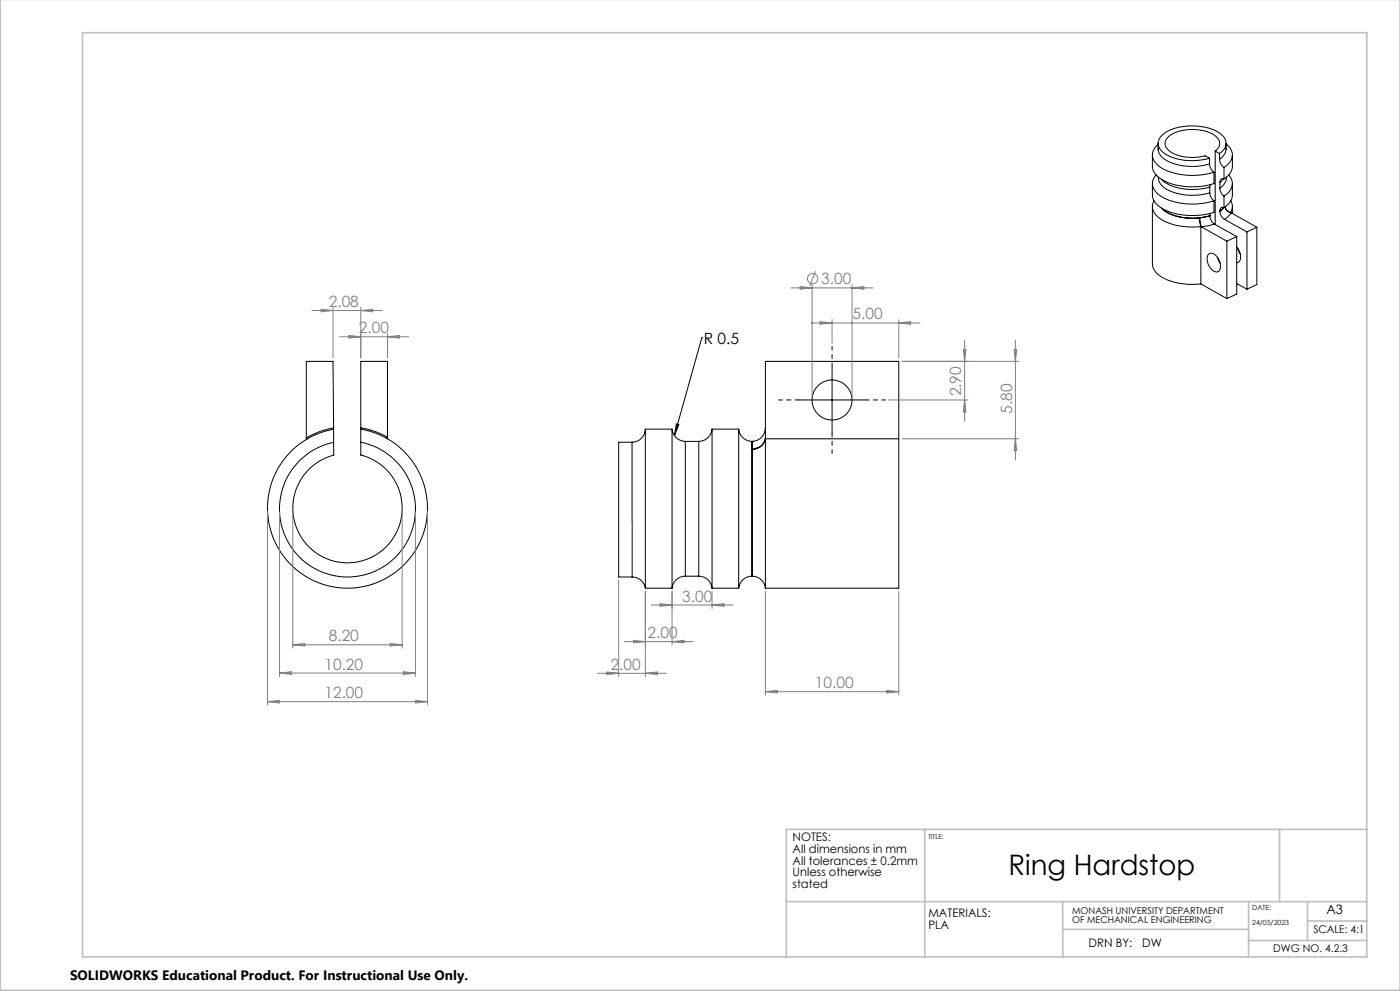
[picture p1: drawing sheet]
<svg xmlns="http://www.w3.org/2000/svg" width="420mm" height="297mm" viewBox="0 0 420 297" stroke-linecap="round" stroke-linejoin="round" font-family="sans-serif">
<g fill="none" stroke="#000" stroke-width=".3">
<path d="M345.7 46.4v3.5a6.2 6.2 0 0 0 4.7 4.8 21.9 21.9 0 0 0 13.8 .3v-3.4M345.7 55v3.5a6.1 6.1 0 0 0 4.7 4.8 21.6 21.6 0 0 0 13.8 .3v-3.4M346.8 52.5a3.7 3.7 0 0 0 .8 5.8 19.2 19.2 0 0 0 15.4 2.2l1.2-.3M347.4 43.3a3.9 3.9 0 0 0 .6 6.7 20.3 20.3 0 0 0 16.2 1.6M347.4 42.9v1.8M347.5 44.7a4 4 0 0 0 2.6 3.5 17.9 17.9 0 0 0 12.8 .9M347.5 53.1a4.2 4.2 0 0 0 3 3.9 18 18 0 0 0 12.4 .8M348.5 53.8a14.4 14.4 0 0 0 12.1 2.8l2.3-.5M362.9 49.1a3.1 3.1 0 0 0 1.3 2.5M362.9 47.4v1.7M362.9 57.8a3.3 3.3 0 0 0 1.3 2.4M362.9 56.1v1.7"/>
<path d="M363.1 55.3l-.2 .8M364.6 45.3a2.75 2.75 0 0 0 1.3-2.7 2.75 2.75 0 0 0-1.9-2.3 13.5 13.5 0 0 0-13.3 .5 2.69 2.69 0 0 0 .5 4.7 13.9 13.9 0 0 0 10.4 1.2l1.3 .7M364.6 45.3v22M364.6 45.3l1.3 .7M365.9 47.7a3.2 3.2 0 0 0 1.3 2.5M365.9 46a3.4 3.4 0 0 0 1.9-3.1 3.4 3.4 0 0 0-2-3 16.9 16.9 0 0 0-16.5 .1 3.4 3.4 0 0 0-1.8 3.1 3.4 3.4 0 0 0 2 3 17 17 0 0 0 13.4 1.3M365.9 46v1.7M366 56.4a3 3 0 0 0 1.2 2.4M366 54.6v1.8M367.1 53.6l-1.1 1M367.2 53.6a.87 .87 0 0 0-1 .1 .87 .87 0 0 0-.2 .9M367.2 50.2v3.4"/>
<path d="M367.2 58.8v3.4M367.8 44.7a3.8 3.8 0 0 1-1.9 3M367.8 43.1a3.9 3.9 0 0 1-.2 6.8l-.4 .3M367.8 42.9v1.8M367.9 53.1a3.7 3.7 0 0 1-1.9 3.3M368.6 52.5a3.8 3.8 0 0 1-1 6l-.4 .3M369.7 46.4v3.5a4.6 4.6 0 0 1-2.5 3.7M369.7 55v3.5a4.6 4.6 0 0 1-2.5 3.7M345.7 61.9v17.2a6 6 0 0 0 4.6 4.8l1.7 .6 3.4 .6h4.9M346.2 60.2a3.8 3.8 0 0 0 1.7 5.2 18.7 18.7 0 0 0 12.4 2.5M348.4 62.3a14.2 14.2 0 0 0 11.4 3M348.5 62.4a14.7 14.7 0 0 0 12.1 2.8l2.3-.5"/>
<path d="M359.8 65.3l.5 2.6M360 65.3l.4 2.7M360 65.3h-.2M360.3 67.9v17.2M360.3 67.9l.1 .1M360.4 68l7.7 4.3M362.6 76.2a2.12 2.12 0 0 1 2.9 1.4l.5 1.3a1.84 1.84 0 0 1-1.1 2.6 3.9 3.9 0 0 1-2.3-5.3zM362.9 64.7l-2.9 .6M362.9 64.7h.1M362.9 64.7a3.3 3.3 0 0 0 1.4 2.5M363.1 63.9l-.2 .8M364.3 67.2l-3.9 .8"/>
<path d="M364.3 67.2l6.7 3.7M365.2 77.1l.8 1.8M366 63.2h.1M366 63.2a3.1 3.1 0 0 0 1.3 2.6M366 63.2l1.1-1zM367.2 62.2a.87 .87 0 0 0-1 .1 .87 .87 0 0 0-.2 .9M367.3 65.8l6.8 3.7M367.5 62.1a2.24 2.24 0 0 0 1.9 1.7M367.5 62a2.24 2.24 0 0 0 1.7 1.7M368.1 72.3v17.2M369.2 63.7l.2 .1M369.2 60.2a3.2 3.2 0 0 1 0 3.5"/>
<path d="M369.4 63.8l-2.1 2M369.4 63.8l7.6 4.3M369.7 61.9v2.1M371 74a3.5 3.5 0 0 1 .5 4.6l-.5 .1M371 70.9l-2.9 1.4M371 70.9v17.2l-2.9 1.4M371.3 74.4l.8 1.7M374.1 69.5v17.2M377 68.1l-2.9 1.4M377 68.1v17.2l-2.9 1.4M360.3 85.1l7.8 4.4M371 85l3.1 1.7"/>
<path d="M210.5 101.2l-8.2 29.4M210.5 101.2h.1M239.6 119.9h20M249.6 109.9v20M100.1 128.2a24.2 24.2 0 0 0-8.2 3l.2 .4M100.1 128.2v.4M100.1 128.2l-.2-19.9h-8v23.4M108.2 132.5v3.9a16.4 16.4 0 0 1 9.6 25.2 16.4 16.4 0 0 1-27 .1 16.4 16.4 0 0 1 9.3-25.3v-3.8M108.2 132.5a20.4 20.4 0 0 1 13 31.3 20.4 20.4 0 0 1-33.9 .2 20.4 20.4 0 0 1 12.8-31.4M108.2 132.5v-3.9a24 24 0 0 1 16.2 36.8 24 24 0 0 1-40.1 .1 24 24 0 0 1 15.8-36.8v3.9M108.2 128.2a25.5 25.5 0 0 1 8 2.9l-.1 .3M108.2 128.5v-20.2h8v23.2"/>
<path d="M189.6 132.5h-4v40.4h4.1M189.6 132.5l.1 40.4M193.6 128.6v47.7M193.6 128.6a4.1 4.1 0 0 1-4 3.9M193.6 128.6h8M201.6 128.6v47.7M201.6 128.6a4.1 4.1 0 0 0 4 3.7M202.9 127l.8 .2-1.4 3.4zM205.6 132.3v40.4M205.6 132.3h4M209.6 132.3v40.4M213.6 128.6v47.7"/>
<path d="M213.6 128.6a4.1 4.1 0 0 1-4 3.7M213.6 128.6h8M221.6 128.6v47.7M221.6 128.6a4 4 0 0 0 4 3.7M225.6 132.3v2.2M225.6 132.3h.1M225.6 132.3v40.4M225.6 134.5v.2M225.6 134.7v38M229.6 131.5v44.8M229.6 131.5a4 4 0 0 1-4 3.2M229.6 131.1a3.8 3.8 0 0 1-4 3.4"/>
<path d="M229.6 128.2a4.1 4.1 0 0 1-4 4.1M229.6 131.5v-23.2h40v23.2M229.6 131.5h40M269.6 131.5v44.8h-40M189.7 172.9a4 4 0 0 1 3.9 3.3M193.6 176.3h8M205.6 172.7a4 4 0 0 0-4 3.6M205.6 172.7h4M209.6 172.7a4 4 0 0 1 4 3.6M213.6 176.3h8M225.6 172.7a4 4 0 0 0-4 3.6M225.6 172.7h.1"/>
<path d="M225.6 172.7a4 4 0 0 1 4 3.6"/>
<circle cx="249.6" cy="119.9" r="6"/>
</g>
<g fill="none" stroke="#808080" stroke-width=".3">
<path d="M93.6 93.1h21M96.3 92.7l3.6 .4-3.6 .3zM99.9 92.1v15.2M108.2 92.1v15.2M108.2 93.1l3.6-.4v.7zM116.2 99.9v7.4M237.3 86.3h24.7M240.1 85.9l3.5 .4-3.5 .4zM243.3 96.8h32.7M243.6 85.3v33.6M244.7 81.3l-1.8 4.4M246.1 96.4l3.5 .4-3.5 .4z"/>
<path d="M249.6 95.8v7.1M255.6 85.3v33.6M255.6 86.3l3.6-.4v.8zM269.6 95.8v11.5M269.6 96.8l3.6-.4v.8zM101.9 100.9h20.7M104.7 100.5l3.5 .4-3.5 .4zM116.2 100.9l3.6-.4v.8zM266.6 119.9h23.8M270.6 108.3h35M289 104.7h.8l-.4 3.6zM289.4 101.9v24.3"/>
<path d="M289.4 119.9l.4 3.5h-.8zM304.2 104.7h.8l-.4 3.6zM304.6 101.9v36M270.6 131.5h35M304.6 131.5l.4 3.5h-.8zM80.3 153.3v58M83.9 153.5v49.2M87.8 153.3v40.9M120.6 153.3v40.9M124.6 153.5v49.2M128.2 153.3v58M185.6 173.9v28.9"/>
<path d="M193.6 177.3v25.5M201.6 177.3v16M213.6 177.3v5M229.6 177.3v31M269.6 177.3v31M87.8 193.2h32.8M87.8 193.2l3.6-.3v.7zM117.1 192.9l3.5 .3-3.5 .4zM187.3 192.3h20.7M190 191.9l3.6 .4-3.6 .3zM195.3 181.3h24.7M198 180.9l3.6 .4-3.6 .4z"/>
<path d="M201.6 192.3l3.6-.4v.7zM213.6 181.3l3.6-.4v.8zM80.3 210.3h47.9M80.3 210.3l3.5-.4v.8zM83.9 201.7h40.7M83.9 201.7l3.5-.4v.8zM121.1 201.3l3.5 .4-3.5 .4zM124.7 209.9l3.5 .4-3.5 .4zM179.2 201.8h20.8M182.1 201.4l3.5 .4-3.5 .4zM193.6 201.8l3.6-.4v.8zM229.6 207.3h40"/>
<path d="M229.6 207.3l3.6-.4v.8zM266.1 206.9l3.5 .4-3.5 .4z"/>
<circle cx="243.8" cy="83.5" r="1.56"/>
</g>
<path d="M239.6 119.9h-6M249.6 109.9v-6M259.6 119.9h6M249.6 129.9v6" fill="none" stroke="#000" stroke-width=".3" stroke-dasharray="15.2 1.3 1.3 1.3" stroke-dashoffset="14.1"/>
<path d="M.1 -.1v296.9h419.9M24.8 9.8h385.2v277h-385.2zM277.4 248.6v38.2M383.9 248.6v21.6M410 248.6h-174.1v38.2M235.9 270.2h174.1M318.8 270.2v16.6M318.8 278.5h55.8M374.6 270.2v16.6M392.3 270.2v11.7M392.3 276h17.8M374.6 281.9h35.4" fill="none" stroke="#c0c0c0" stroke-width=".5"/>
<path d="M202.9 127l.8 .2-1.4 3.4z" fill="#000"/>
<text font-size="8.5" x="302.6" y="262.1">Ring Hardstop</text>
<g font-size="4.7" fill="#808080">
<text x="246.4" y="85.2">3.00</text>
<text x="98.6" y="92">2.08</text>
<text x="255.8" y="95.8">5.00</text>
<text x="107.7" y="99.9">2.00</text>
<text x="288.4" y="118.8" transform="rotate(-90 288.4 118.8)">2.90</text>
<text x="303.6" y="124" transform="rotate(-90 303.6 124)">5.80</text>
<text x="204.6" y="180.3">3.00</text>
<text x="194.3" y="191.3">2.00</text>
<text x="98.6" y="192.2">8.20</text>
<text x="97.3" y="200.7">10.20</text>
<text x="183.2" y="200.8">2.00</text>
<text x="97.3" y="209.3">12.00</text>
<text x="244.5" y="206.3">10.00</text>
</g>
<text font-size="4.7" x="211.1" y="103">R 0.5</text>
<text font-size="4.1" x="21" y="293.7">SOLIDWORKS Educational Product. For Instructional Use Only.</text>
<text font-size="3.9" x="398" y="273.9">A3</text>
<g font-size="3.5">
<text x="237.8" y="252.1">NOTES:</text>
<text x="237.8" y="255.6">All dimensions in mm</text>
<text x="237.8" y="259.2">All tolerances ± 0.2mm</text>
<text x="237.8" y="262.7">Unless otherwise</text>
<text x="237.8" y="266.2">stated</text>
<text x="278.5" y="275">MATERIALS:</text>
<text x="278.5" y="278.5">PLA</text>
<text x="326.5" y="283.8">DRN BY:</text>
<text x="342.6" y="283.8">DW</text>
</g>
<g font-size="3.2">
<text x="394" y="279.5">SCALE: 4:1</text>
<text x="382" y="285.4">DWG NO. 4.2.3</text>
</g>
<g font-size="2.8">
<text x="321.6" y="273.9">MONASH UNIVERSITY DEPARTMENT</text>
<text x="321.6" y="276.8">OF MECHANICAL ENGINEERING</text>
</g>
<g font-size="2.1">
<text x="375.7" y="272.8">DATE:</text>
<text x="375.7" y="277.1">24/05/2023</text>
</g>
<text font-size="2" x="278.5" y="251.4">TITLE:</text>
</svg>
